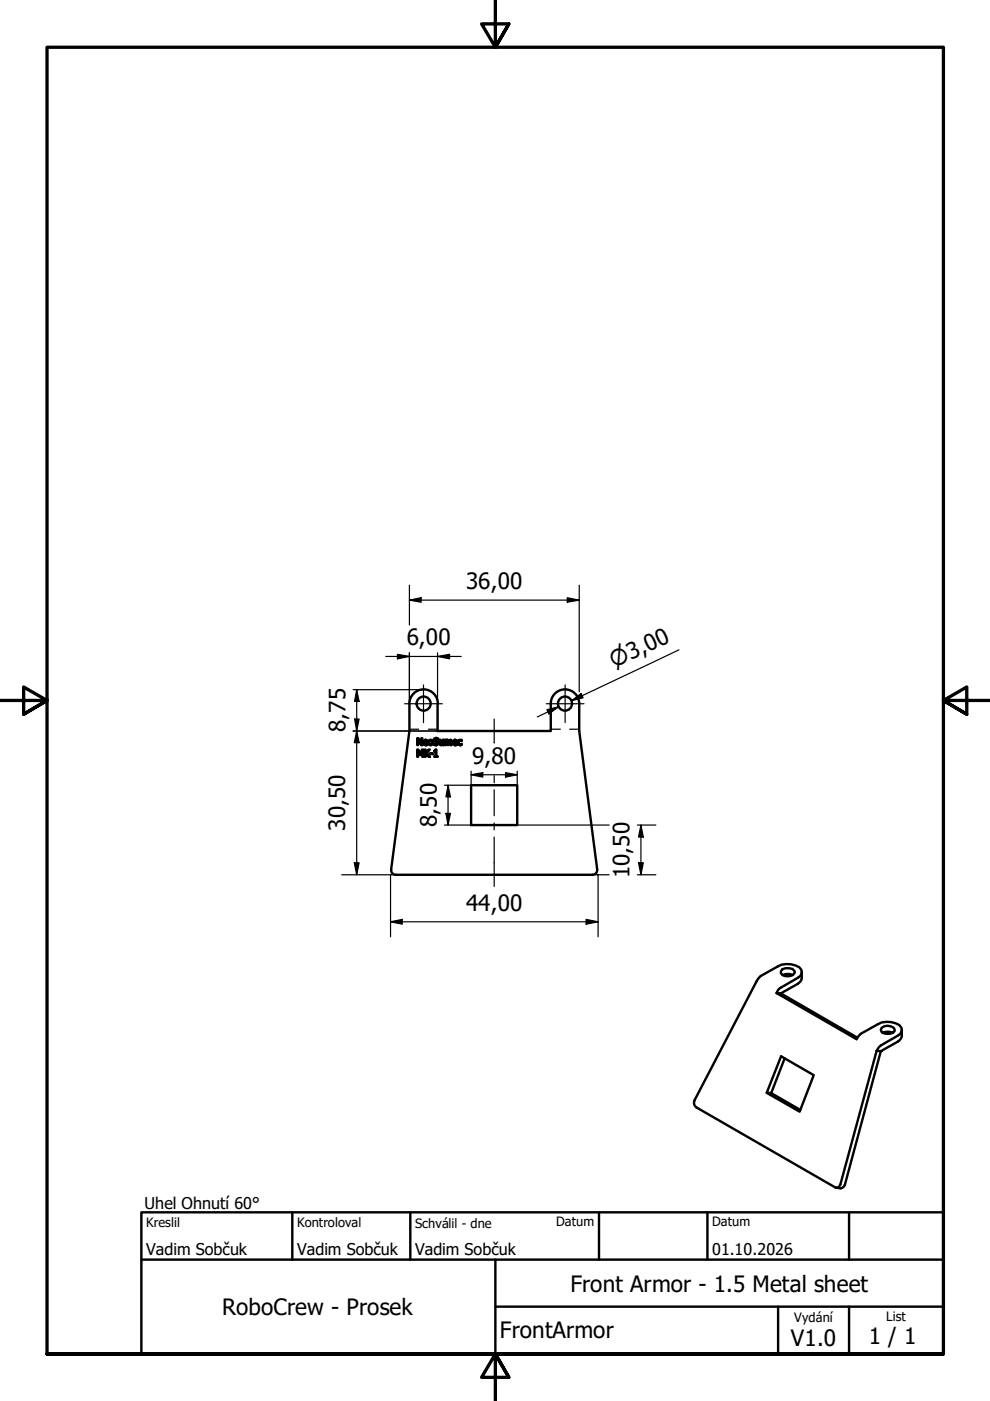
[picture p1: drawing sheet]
<svg xmlns="http://www.w3.org/2000/svg" width="210mm" height="297mm" viewBox="0 0 210 297" stroke-linecap="round" stroke-linejoin="round" font-family="sans-serif">
<g fill="none" stroke="#000" stroke-width=".51">
<path d="M86.8 149.2a3 3 0 0 1 3-3 3 3 0 0 1 3 3M86.8 149.2v5.8l-3.9 29.3M88.5 158.9h.2l.4 .9 .4-.9h.2v1.6h-.2v-1.3l-.3 .9h-.2l-.4-.9v1.3h-.1zM88.5 156.5h.2l.6 1.2v-1.2h.2v1.5h-.2l-.7-1.3v1.3h-.1zM89.9 157l.3-.2 .4 .2 .1 .5h-.8l.4 .3 .4-.1v.2l-.4 .1-.4-.2-.2-.4zM90 158.9h.2v.7l.7-.7h.2l-.6 .7 .6 .9h-.2l-.6-.7-.1 .7h-.2zM90 157.1l.2-.1 .3 .3h-.6zM90.9 157l.4-.2 .4 .2 .1 .4-.1 .4-.4 .2-.4-.2-.1-.4zM91.1 157.1h.5v.6l-.3 .1-.2-.1zM91.2 159.7h.6v.2h-.6zM92.1 156.6l.4-.2 .4 .2v.2l-.4-.2-.3 .3 .8 .6-.2 .3-.3 .2-.6-.1v-.2l.6 .1h.2l.1-.2-.2-.3-.5-.2-.2-.2zM92.1 159.2l.4-.3v1.4h.3v.2h-.7v-.2h.2v-1h-.2z"/>
<path d="M92.8 149.2v5.8h24v-5.8M93.2 156.8h.1v.7l.2 .3 .4-.1v-.9h.1v1.2l-.1-.2-.4 .2-.2-.1zM94.3 156.8l.2 .2 .3-.2 .3 .2 .3-.2 .3 .1 .1 1.1h-.2v-.9l-.2-.1-.3 .1v.9h-.2v-.9l-.2-.1-.2 .1v.9h-.2zM96.1 157l.4-.2 .3 .2 .2 .5h-.9l.4 .3 .4-.1v.2l-.4 .1-.4-.2-.2-.4zM96.3 157.1l.2-.1 .3 .3h-.7zM97.2 157l.7-.1v.2l-.1-.1-.5 .1-.1 .3 .1 .3 .3 .1 .3-.1v.2l-.3 .1-.4-.2a.61 .61 0 0 1 0-.8zM116.8 149.2a3 3 0 0 1 3-3 3 3 0 0 1 3 3M122.8 149.2v5.8l3.8 29.3M99.9 166.5h9.8v8.4h-9.8zM82.9 184.4l.3 .7 .7 .4M83.9 185.5h41.8M126.6 184.4l-.2 .7-.8 .4"/>
<path d="M164.7 210.6l.5-.9 4-2.4a1.27 1.27 0 0 0 .3-2.2 4.7 4.7 0 0 0-4.6-.2l-3.6 2-.6 .7-13.4 25.7-.2 .6 .2 .5 .3 .3 29.5 17.1h.4l.4-.2 .3-.5 7.7-28.3M164.7 210.6h.8M164.7 210.6l16.9 9.7 .9-1.1 3.6-2a4.6 4.6 0 0 1 4.6 .1 1.28 1.28 0 0 1-.3 2.3l-3.6 2.1-.9 1.1M165.5 210.6l16.3 9.4M165.9 206.7a2.42 2.42 0 0 1 2.2 0M165.9 205.5a2.35 2.35 0 0 1 2.5 .3l.1 .4a1.84 1.84 0 0 1-3 .1l.1-.4zM170 206.1l-.1 1.7-.3 .4-4.1 2.4M187.1 219a2.42 2.42 0 0 1 2.2 0 2.39 2.39 0 0 1-2.4-.3l-.1-.4a1.74 1.74 0 0 1 2.9-.1v.4l-.4 .4M191.2 218.4l-.1 1.6-.3 .5-4 2.4M163.5 231.8l6.2 3.5M166.4 224.4l-2.9 7.4-.9-.1 3-7.7 6.9 4-3 7.7-6.9-4M185.9 222.8l.9 .1"/>
<path d="M186.8 222.9l-7.7 28.3-.5 .6-.4 .2-.8-.2"/>
<circle cx="89.8" cy="149.2" r="1.49"/>
<circle cx="119.8" cy="149.2" r="1.49"/>
</g>
<g fill="#000">
<circle cx="92.8" cy="155" r=".25"/>
<circle cx="116.8" cy="155" r=".25"/>
<circle cx="164.7" cy="210.6" r=".25"/>
<circle cx="165.5" cy="210.6" r=".25"/>
<circle cx="181.6" cy="220.3" r=".25"/>
<circle cx="186.8" cy="222.9" r=".25"/>
</g>
<!-- layer: Osa ohybu (ISO) -->
<path d="M86.8 154.6h2M90.8 154.6h2M116.8 154.6h2M120.8 154.6h2" fill="none" stroke="#000" stroke-width=".25"/>
<path d="M105 0v10l-2.9-4.9h5.8l-2.9 4.9 2.9-4.9M0 148.5h10l-5-2.8v5.7l5-2.9-5 2.9M210 148.5h-10l5-2.8v5.7l-5-2.9 5 2.9M10 287.1v-277.1h190v277.1h-190h190M107.9 292l-2.9-4.9 2.9 4.9h-5.8l2.9-4.9v9.9" fill="none" stroke="#000" stroke-width=".7"/>
<!-- layer: Nadpis (ISO) -->
<path d="M30 257h170v30.1h-170zM62 257v10.1M87 257v10.1M127 257v10.1M150 257v10.1M180 257v10.1M30 267.1h170M105 277h95M105 267.1v20M165 277v10.1M180 277v10.1" fill="none" stroke="#000" stroke-width=".51"/>
<path d="M82.8 185.4l.1 .1M82.9 184.3v.1M83.9 185.5h.1M125.7 185.5h.1M126.6 184.3l.1 .1M126.8 185.4l-.1 .1" fill="none" stroke="#000" stroke-width=".25"/>
<g fill="none" stroke="#000" stroke-width=".25">
<path d="M81.8 139.2h16M84.3 138.7l2.5 .5-2.5 .5zM86.8 127.2l2.5-.5v1zM86.8 127.2h36M86.8 124.1v8.4M86.8 138.4v10.7M92.8 139.2l2.5-.5v1zM92.8 138.4v10.7M120.3 126.7l2.5 .5-2.5 .5zM122.8 124.1v22.6M144 137.8l-22.8 10.8 2.2-1.1M74.9 155h17.9"/>
<path d="M74.9 146.2h14.8M75.2 152.4h.9l-.5 2.6zM75.6 146.2l.5 2.5h-.9zM75.6 155l.5 2.5h-1zM75.6 146.2v39.3M116 150.5l2.4-.7-2 1.6zM118.4 149.8l-4.5 2.2M121.2 148.6l2-1.5 .4 .8zM122.8 148.9v.2M94.2 174.9h5.7M94.6 172.5h.9l-.5 2.4zM95 166.5l.5 2.5h-.9z"/>
<path d="M95 166.5v8.4M99.9 164.3l2.5-.5v1zM99.9 163.5v3h-5.7M99.9 164.3h9.8M107.2 163.8l2.5 .5-2.5 .5zM109.7 174.9h19.5M109.7 163.5v3M135.1 174.9h4M135.9 174.9l.5 2.6h-1zM135.9 174.9v10.6M72.5 185.5h11.4M75.1 182.9h1l-.5 2.6z"/>
<path d="M82.8 195.4l2.5-.5v1zM82.8 195.4h44M82.8 185.5v13.1M124.3 194.9l2.5 .5-2.5 .5zM125.7 185.5h3.5M126.8 185.5v13.1M135.1 185.5h4M135.4 182.9h1l-.5 2.6z"/>
</g>
<g fill="#000">
<path d="M84.3 138.7l2.5 .5-2.5 .5zM86.8 127.2l2.5-.5v1zM92.8 139.2l2.5-.5v1zM120.3 126.7l2.5 .5-2.5 .5zM75.2 152.4h.9l-.5 2.6zM75.6 146.2l.5 2.5h-.9zM75.6 155l.5 2.5h-1zM116 150.5l2.4-.7-2 1.6zM121.2 148.6l2-1.5 .4 .8zM94.6 172.5h.9l-.5 2.4zM95 166.5l.5 2.5h-.9zM99.9 164.3l2.5-.5v1z"/>
<path d="M107.2 163.8l2.5 .5-2.5 .5zM135.9 174.9l.5 2.6h-1zM75.1 182.9h1l-.5 2.6zM82.8 195.4l2.5-.5v1zM124.3 194.9l2.5 .5-2.5 .5zM135.4 182.9h1l-.5 2.6z"/>
</g>
<!-- layer: Osa (ISO) -->
<path d="M104.8 152.4v5.1M104.8 164.5v1.5M104.8 167.4v5.6M104.8 174.5v1.4M104.8 177.5v10.4" fill="none" stroke="#000" stroke-width=".25"/>
<path d="M85.8 149.2h8M89.8 145.2v8M115.8 149.2h8M119.8 145.2v8" fill="none" stroke="#000" stroke-width=".25"/>
<g font-size="4.8">
<text x="98.8" y="124.8">36,00</text>
<text x="86.2" y="136.8">6,00</text>
<text x="73.3" y="155.2" transform="rotate(-90 73.3 155.2)">8,75</text>
<text x="100.1" y="161.9">9,80</text>
<text x="73.2" y="176.2" transform="rotate(-90 73.2 176.2)">30,50</text>
<text x="92.6" y="175.4" transform="rotate(-90 92.6 175.4)">8,50</text>
<text x="133.5" y="186.2" transform="rotate(-90 133.5 186.2)">10,50</text>
<text x="98.8" y="193.1">44,00</text>
<text x="121" y="273.9">Front Armor - 1.5 Metal sheet</text>
<text x="47.1" y="278.9">RoboCrew - Prosek</text>
<text x="106" y="283.8">FrontArmor</text>
<text x="167.7" y="285.3">V1.0</text>
<text x="184.2" y="285">1 / 1</text>
</g>
<text font-size="4.6" x="130.2" y="141.6" transform="rotate(-25 130.2 141.6)">⌀3,00</text>
<g font-size="3.4">
<text x="30.7" y="256.3">Uhel Ohnutí 60°</text>
<text x="31" y="266">Vadim Sobčuk</text>
<text x="63" y="266">Vadim Sobčuk</text>
<text x="88" y="266">Vadim Sobčuk</text>
<text x="151" y="266">01.10.2026</text>
</g>
<g font-size="2.7">
<text x="31" y="260.1">Kreslil</text>
<text x="63" y="260.1">Kontroloval</text>
<text x="88" y="260.3">Schválil - dne</text>
<text x="117.9" y="260">Datum</text>
<text x="151" y="260">Datum</text>
<text x="168.4" y="280.3">Vydání</text>
<text x="187.9" y="280">List</text>
</g>
</svg>
